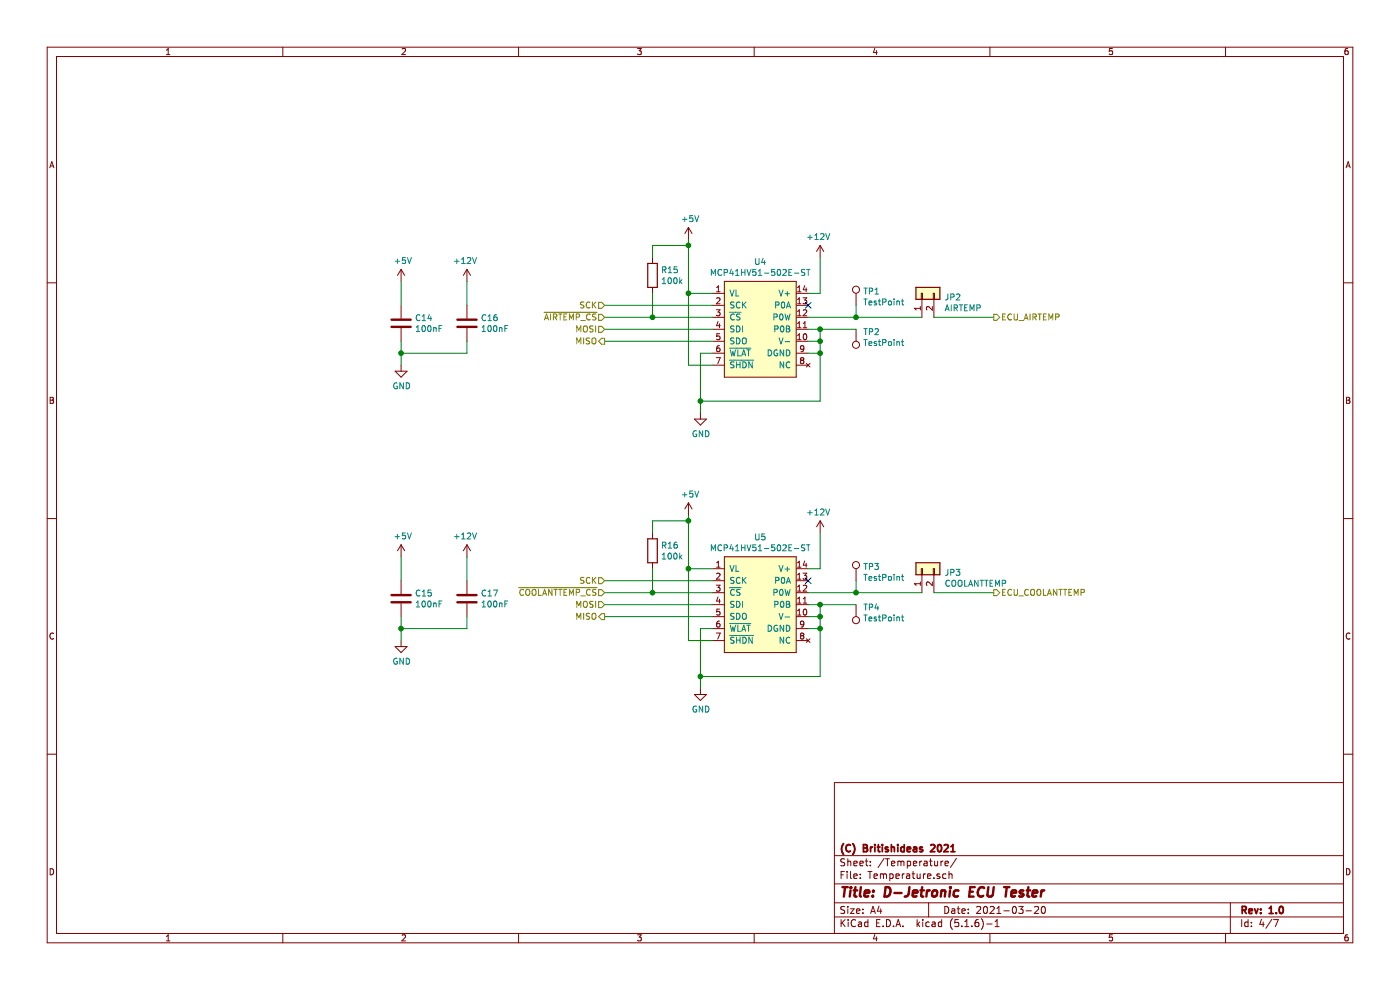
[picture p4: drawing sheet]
EESchema Schematic File Version 4
EELAYER 30 0
EELAYER END
$Descr A4 11693 8268
encoding utf-8
Sheet 4 7
Title "D-Jetronic ECU Tester"
Date "2021-03-20"
Rev "1.0"
Comp "(C) Britishideas 2021"
Comment1 ""
Comment2 ""
Comment3 ""
Comment4 ""
$EndDescr
$Comp
L power:+5V #PWR?
U 1 1
P 5750 2000
AR Path="/6051B2E5" Ref="#PWR?"  Part="1" 
AR Path="/60517480/6051B2E5" Ref="#PWR033"  Part="1" 
F 0 "#PWR033" H 5750 1850 50  0001 C CNN
F 1 "+5V" H 5765 2173 50  0000 C CNN
F 2 "" H 5750 2000 50  0001 C CNN
F 3 "" H 5750 2000 50  0001 C CNN
	1    5750 2000
	1    0    0    -1  
$EndComp
$Comp
L power:GND #PWR?
U 1 1
P 5850 3450
AR Path="/6051D845" Ref="#PWR?"  Part="1" 
AR Path="/60517480/6051D845" Ref="#PWR035"  Part="1" 
F 0 "#PWR035" H 5850 3200 50  0001 C CNN
F 1 "GND" H 5855 3277 50  0000 C CNN
F 2 "" H 5850 3450 50  0001 C CNN
F 3 "" H 5850 3450 50  0001 C CNN
	1    5850 3450
	1    0    0    -1  
$EndComp
$Comp
L BritishIdeas:MCP41HV51-502E-ST U4
U 1 1
P 6050 3150
F 0 "U4" H 6350 4115 50  0000 C CNN
F 1 "MCP41HV51-502E-ST" H 6350 4024 50  0000 C CNN
F 2 "Package_SO:TSSOP-14_4.4x5mm_P0.65mm" H 6050 3150 50  0001 C CNN
F 3 "" H 6050 3150 50  0001 C CNN
F 4 "" H 6050 3150 50  0001 C CNN "Field4"
F 5 "MCP41HV51-502E/ST" H 6050 3150 50  0001 C CNN "manf#"
	1    6050 3150
	1    0    0    -1  
$EndComp
Wire Wire Line
	5950 2450 5750 2450
Wire Wire Line
	5750 2450 5750 2050
Wire Wire Line
	6750 2950 6850 2950
Wire Wire Line
	6850 2950 6850 3350
Wire Wire Line
	6850 3350 5850 3350
Wire Wire Line
	5850 3350 5850 3450
Wire Wire Line
	6750 2850 6850 2850
Wire Wire Line
	6850 2850 6850 2950
Connection ~ 6850 2950
Wire Wire Line
	5950 2950 5850 2950
Wire Wire Line
	5850 2950 5850 3350
Connection ~ 5850 3350
Wire Wire Line
	5950 3050 5750 3050
Wire Wire Line
	5750 3050 5750 2450
Connection ~ 5750 2450
Wire Wire Line
	5950 2550 5050 2550
Wire Wire Line
	5950 2650 5450 2650
Wire Wire Line
	5950 2750 5050 2750
Wire Wire Line
	5950 2850 5050 2850
Text HLabel 5050 2550 0    50   Input ~ 0
SCK
Text HLabel 5050 2650 0    50   Input ~ 0
~AIRTEMP_CS
Text HLabel 5050 2750 0    50   Input ~ 0
MOSI
Text HLabel 5050 2850 0    50   Output ~ 0
MISO
$Comp
L power:+12V #PWR?
U 1 1
P 6850 2150
AR Path="/6045FD70" Ref="#PWR?"  Part="1" 
AR Path="/60479334/6045FD70" Ref="#PWR?"  Part="1" 
AR Path="/60517480/6045FD70" Ref="#PWR037"  Part="1" 
F 0 "#PWR037" H 6850 2000 50  0001 C CNN
F 1 "+12V" H 6865 2323 50  0000 C CNN
F 2 "" H 6850 2150 50  0001 C CNN
F 3 "" H 6850 2150 50  0001 C CNN
	1    6850 2150
	-1   0    0    -1  
$EndComp
Wire Wire Line
	6750 2450 6850 2450
Wire Wire Line
	6850 2450 6850 2150
NoConn ~ 6750 2550
Wire Wire Line
	6750 2750 6850 2750
Wire Wire Line
	6850 2750 6850 2850
Connection ~ 6850 2850
Wire Wire Line
	6750 2650 7150 2650
Text HLabel 8300 2650 2    50   Output ~ 0
ECU_AIRTEMP
$Comp
L Connector:TestPoint TP1
U 1 1
P 7150 2550
F 0 "TP1" H 7208 2668 50  0000 L CNN
F 1 "TestPoint" H 7208 2577 50  0000 L CNN
F 2 "TestPoint:TestPoint_Pad_D2.0mm" H 7350 2550 50  0001 C CNN
F 3 "~" H 7350 2550 50  0001 C CNN
	1    7150 2550
	1    0    0    -1  
$EndComp
Wire Wire Line
	7150 2550 7150 2650
$Comp
L Connector:TestPoint TP2
U 1 1
P 7150 2750
F 0 "TP2" H 7092 2776 50  0000 R CNN
F 1 "TestPoint" H 7092 2867 50  0000 R CNN
F 2 "TestPoint:TestPoint_Pad_D2.0mm" H 7350 2750 50  0001 C CNN
F 3 "~" H 7350 2750 50  0001 C CNN
	1    7150 2750
	-1   0    0    1   
$EndComp
Wire Wire Line
	6850 2750 7150 2750
Connection ~ 6850 2750
$Comp
L Connector_Generic:Conn_01x02 JP2
U 1 1
P 7700 2450
F 0 "JP2" V 7664 2262 50  0000 R CNN
F 1 "AIRTEMP" V 7573 2262 50  0000 R CNN
F 2 "Connector_PinHeader_2.54mm:PinHeader_2x01_P2.54mm_Vertical" H 7700 2450 50  0001 C CNN
F 3 "~" H 7700 2450 50  0001 C CNN
	1    7700 2450
	0    -1   -1   0   
$EndComp
Wire Wire Line
	7150 2650 7700 2650
Connection ~ 7150 2650
Wire Wire Line
	7800 2650 8300 2650
$Comp
L power:+5V #PWR?
U 1 1
P 5750 4300
AR Path="/60474585" Ref="#PWR?"  Part="1" 
AR Path="/60517480/60474585" Ref="#PWR034"  Part="1" 
F 0 "#PWR034" H 5750 4150 50  0001 C CNN
F 1 "+5V" H 5765 4473 50  0000 C CNN
F 2 "" H 5750 4300 50  0001 C CNN
F 3 "" H 5750 4300 50  0001 C CNN
	1    5750 4300
	1    0    0    -1  
$EndComp
$Comp
L power:GND #PWR?
U 1 1
P 5850 5750
AR Path="/6047458B" Ref="#PWR?"  Part="1" 
AR Path="/60517480/6047458B" Ref="#PWR036"  Part="1" 
F 0 "#PWR036" H 5850 5500 50  0001 C CNN
F 1 "GND" H 5855 5577 50  0000 C CNN
F 2 "" H 5850 5750 50  0001 C CNN
F 3 "" H 5850 5750 50  0001 C CNN
	1    5850 5750
	1    0    0    -1  
$EndComp
$Comp
L BritishIdeas:MCP41HV51-502E-ST U5
U 1 1
P 6050 5450
F 0 "U5" H 6350 6415 50  0000 C CNN
F 1 "MCP41HV51-502E-ST" H 6350 6324 50  0000 C CNN
F 2 "Package_SO:TSSOP-14_4.4x5mm_P0.65mm" H 6050 5450 50  0001 C CNN
F 3 "" H 6050 5450 50  0001 C CNN
F 4 "MCP41HV51-502E/ST" H 6050 5450 50  0001 C CNN "manf#"
	1    6050 5450
	1    0    0    -1  
$EndComp
Wire Wire Line
	5950 4750 5750 4750
Wire Wire Line
	5750 4750 5750 4350
Wire Wire Line
	6750 5250 6850 5250
Wire Wire Line
	6850 5250 6850 5650
Wire Wire Line
	6850 5650 5850 5650
Wire Wire Line
	5850 5650 5850 5750
Wire Wire Line
	6750 5150 6850 5150
Wire Wire Line
	6850 5150 6850 5250
Connection ~ 6850 5250
Wire Wire Line
	5950 5250 5850 5250
Wire Wire Line
	5850 5250 5850 5650
Connection ~ 5850 5650
Wire Wire Line
	5950 5350 5750 5350
Wire Wire Line
	5750 5350 5750 4750
Connection ~ 5750 4750
Wire Wire Line
	5950 4850 5050 4850
Wire Wire Line
	5950 4950 5450 4950
Wire Wire Line
	5950 5050 5050 5050
Wire Wire Line
	5950 5150 5050 5150
Text HLabel 5050 4850 0    50   Input ~ 0
SCK
Text HLabel 5050 4950 0    50   Input ~ 0
~COOLANTTEMP_CS
Text HLabel 5050 5050 0    50   Input ~ 0
MOSI
Text HLabel 5050 5150 0    50   Output ~ 0
MISO
$Comp
L power:+12V #PWR?
U 1 1
P 6850 4450
AR Path="/604745AE" Ref="#PWR?"  Part="1" 
AR Path="/60479334/604745AE" Ref="#PWR?"  Part="1" 
AR Path="/60517480/604745AE" Ref="#PWR038"  Part="1" 
F 0 "#PWR038" H 6850 4300 50  0001 C CNN
F 1 "+12V" H 6865 4623 50  0000 C CNN
F 2 "" H 6850 4450 50  0001 C CNN
F 3 "" H 6850 4450 50  0001 C CNN
	1    6850 4450
	-1   0    0    -1  
$EndComp
Wire Wire Line
	6750 4750 6850 4750
Wire Wire Line
	6850 4750 6850 4450
NoConn ~ 6750 4850
Wire Wire Line
	6750 5050 6850 5050
Wire Wire Line
	6850 5050 6850 5150
Connection ~ 6850 5150
Wire Wire Line
	6750 4950 7150 4950
Text HLabel 8300 4950 2    50   Output ~ 0
ECU_COOLANTTEMP
$Comp
L Connector:TestPoint TP3
U 1 1
P 7150 4850
F 0 "TP3" H 7208 4968 50  0000 L CNN
F 1 "TestPoint" H 7208 4877 50  0000 L CNN
F 2 "TestPoint:TestPoint_Pad_D2.0mm" H 7350 4850 50  0001 C CNN
F 3 "~" H 7350 4850 50  0001 C CNN
	1    7150 4850
	1    0    0    -1  
$EndComp
Wire Wire Line
	7150 4850 7150 4950
$Comp
L Connector:TestPoint TP4
U 1 1
P 7150 5050
F 0 "TP4" H 7092 5076 50  0000 R CNN
F 1 "TestPoint" H 7092 5167 50  0000 R CNN
F 2 "TestPoint:TestPoint_Pad_D2.0mm" H 7350 5050 50  0001 C CNN
F 3 "~" H 7350 5050 50  0001 C CNN
	1    7150 5050
	-1   0    0    1   
$EndComp
Wire Wire Line
	6850 5050 7150 5050
Connection ~ 6850 5050
$Comp
L Connector_Generic:Conn_01x02 JP3
U 1 1
P 7700 4750
F 0 "JP3" V 7664 4562 50  0000 R CNN
F 1 "COOLANTTEMP" V 7573 4562 50  0000 R CNN
F 2 "Connector_PinHeader_2.54mm:PinHeader_2x01_P2.54mm_Vertical" H 7700 4750 50  0001 C CNN
F 3 "~" H 7700 4750 50  0001 C CNN
	1    7700 4750
	0    -1   -1   0   
$EndComp
Wire Wire Line
	7150 4950 7700 4950
Connection ~ 7150 4950
Wire Wire Line
	7800 4950 8300 4950
$Comp
L Device:R R15
U 1 1
P 5450 2300
F 0 "R15" H 5520 2346 50  0000 L CNN
F 1 "100k" H 5520 2255 50  0000 L CNN
F 2 "Resistor_SMD:R_0805_2012Metric" V 5380 2300 50  0001 C CNN
F 3 "~" H 5450 2300 50  0001 C CNN
	1    5450 2300
	1    0    0    -1  
$EndComp
Wire Wire Line
	5450 2150 5450 2050
Wire Wire Line
	5450 2050 5750 2050
Connection ~ 5750 2050
Wire Wire Line
	5750 2050 5750 2000
Wire Wire Line
	5450 2450 5450 2650
Connection ~ 5450 2650
Wire Wire Line
	5450 2650 5050 2650
$Comp
L Device:R R16
U 1 1
P 5450 4600
F 0 "R16" H 5520 4646 50  0000 L CNN
F 1 "100k" H 5520 4555 50  0000 L CNN
F 2 "Resistor_SMD:R_0805_2012Metric" V 5380 4600 50  0001 C CNN
F 3 "~" H 5450 4600 50  0001 C CNN
	1    5450 4600
	1    0    0    -1  
$EndComp
Wire Wire Line
	5450 4750 5450 4950
Connection ~ 5450 4950
Wire Wire Line
	5450 4950 5050 4950
Wire Wire Line
	5450 4450 5450 4350
Wire Wire Line
	5450 4350 5750 4350
Connection ~ 5750 4350
Wire Wire Line
	5750 4350 5750 4300
$Comp
L Device:C C16
U 1 1
P 3900 2700
F 0 "C16" H 4015 2746 50  0000 L CNN
F 1 "100nF" H 4015 2655 50  0000 L CNN
F 2 "Capacitor_SMD:C_0805_2012Metric" H 3938 2550 50  0001 C CNN
F 3 "~" H 3900 2700 50  0001 C CNN
	1    3900 2700
	1    0    0    -1  
$EndComp
$Comp
L Device:C C14
U 1 1
P 3350 2700
F 0 "C14" H 3465 2746 50  0000 L CNN
F 1 "100nF" H 3465 2655 50  0000 L CNN
F 2 "Capacitor_SMD:C_0805_2012Metric" H 3388 2550 50  0001 C CNN
F 3 "~" H 3350 2700 50  0001 C CNN
	1    3350 2700
	1    0    0    -1  
$EndComp
$Comp
L power:+5V #PWR?
U 1 1
P 3350 2350
AR Path="/604B1CFA" Ref="#PWR?"  Part="1" 
AR Path="/60517480/604B1CFA" Ref="#PWR056"  Part="1" 
F 0 "#PWR056" H 3350 2200 50  0001 C CNN
F 1 "+5V" H 3365 2523 50  0000 C CNN
F 2 "" H 3350 2350 50  0001 C CNN
F 3 "" H 3350 2350 50  0001 C CNN
	1    3350 2350
	1    0    0    -1  
$EndComp
$Comp
L power:GND #PWR?
U 1 1
P 3350 3050
AR Path="/604B2040" Ref="#PWR?"  Part="1" 
AR Path="/60517480/604B2040" Ref="#PWR057"  Part="1" 
F 0 "#PWR057" H 3350 2800 50  0001 C CNN
F 1 "GND" H 3355 2877 50  0000 C CNN
F 2 "" H 3350 3050 50  0001 C CNN
F 3 "" H 3350 3050 50  0001 C CNN
	1    3350 3050
	1    0    0    -1  
$EndComp
$Comp
L power:+12V #PWR?
U 1 1
P 3900 2350
AR Path="/604B23FF" Ref="#PWR?"  Part="1" 
AR Path="/60479334/604B23FF" Ref="#PWR?"  Part="1" 
AR Path="/60517480/604B23FF" Ref="#PWR060"  Part="1" 
F 0 "#PWR060" H 3900 2200 50  0001 C CNN
F 1 "+12V" H 3915 2523 50  0000 C CNN
F 2 "" H 3900 2350 50  0001 C CNN
F 3 "" H 3900 2350 50  0001 C CNN
	1    3900 2350
	-1   0    0    -1  
$EndComp
Wire Wire Line
	3350 2350 3350 2550
Wire Wire Line
	3900 2350 3900 2550
Wire Wire Line
	3900 2850 3900 2950
Wire Wire Line
	3900 2950 3350 2950
Wire Wire Line
	3350 2950 3350 2850
Wire Wire Line
	3350 2950 3350 3050
Connection ~ 3350 2950
$Comp
L Device:C C17
U 1 1
P 3900 5000
F 0 "C17" H 4015 5046 50  0000 L CNN
F 1 "100nF" H 4015 4955 50  0000 L CNN
F 2 "Capacitor_SMD:C_0805_2012Metric" H 3938 4850 50  0001 C CNN
F 3 "~" H 3900 5000 50  0001 C CNN
	1    3900 5000
	1    0    0    -1  
$EndComp
$Comp
L Device:C C15
U 1 1
P 3350 5000
F 0 "C15" H 3465 5046 50  0000 L CNN
F 1 "100nF" H 3465 4955 50  0000 L CNN
F 2 "Capacitor_SMD:C_0805_2012Metric" H 3388 4850 50  0001 C CNN
F 3 "~" H 3350 5000 50  0001 C CNN
	1    3350 5000
	1    0    0    -1  
$EndComp
$Comp
L power:+5V #PWR?
U 1 1
P 3350 4650
AR Path="/604B8F70" Ref="#PWR?"  Part="1" 
AR Path="/60517480/604B8F70" Ref="#PWR058"  Part="1" 
F 0 "#PWR058" H 3350 4500 50  0001 C CNN
F 1 "+5V" H 3365 4823 50  0000 C CNN
F 2 "" H 3350 4650 50  0001 C CNN
F 3 "" H 3350 4650 50  0001 C CNN
	1    3350 4650
	1    0    0    -1  
$EndComp
$Comp
L power:GND #PWR?
U 1 1
P 3350 5350
AR Path="/604B8F76" Ref="#PWR?"  Part="1" 
AR Path="/60517480/604B8F76" Ref="#PWR059"  Part="1" 
F 0 "#PWR059" H 3350 5100 50  0001 C CNN
F 1 "GND" H 3355 5177 50  0000 C CNN
F 2 "" H 3350 5350 50  0001 C CNN
F 3 "" H 3350 5350 50  0001 C CNN
	1    3350 5350
	1    0    0    -1  
$EndComp
$Comp
L power:+12V #PWR?
U 1 1
P 3900 4650
AR Path="/604B8F7C" Ref="#PWR?"  Part="1" 
AR Path="/60479334/604B8F7C" Ref="#PWR?"  Part="1" 
AR Path="/60517480/604B8F7C" Ref="#PWR061"  Part="1" 
F 0 "#PWR061" H 3900 4500 50  0001 C CNN
F 1 "+12V" H 3915 4823 50  0000 C CNN
F 2 "" H 3900 4650 50  0001 C CNN
F 3 "" H 3900 4650 50  0001 C CNN
	1    3900 4650
	-1   0    0    -1  
$EndComp
Wire Wire Line
	3350 4650 3350 4850
Wire Wire Line
	3900 4650 3900 4850
Wire Wire Line
	3900 5150 3900 5250
Wire Wire Line
	3900 5250 3350 5250
Wire Wire Line
	3350 5250 3350 5150
Wire Wire Line
	3350 5250 3350 5350
Connection ~ 3350 5250
$EndSCHEMATC
